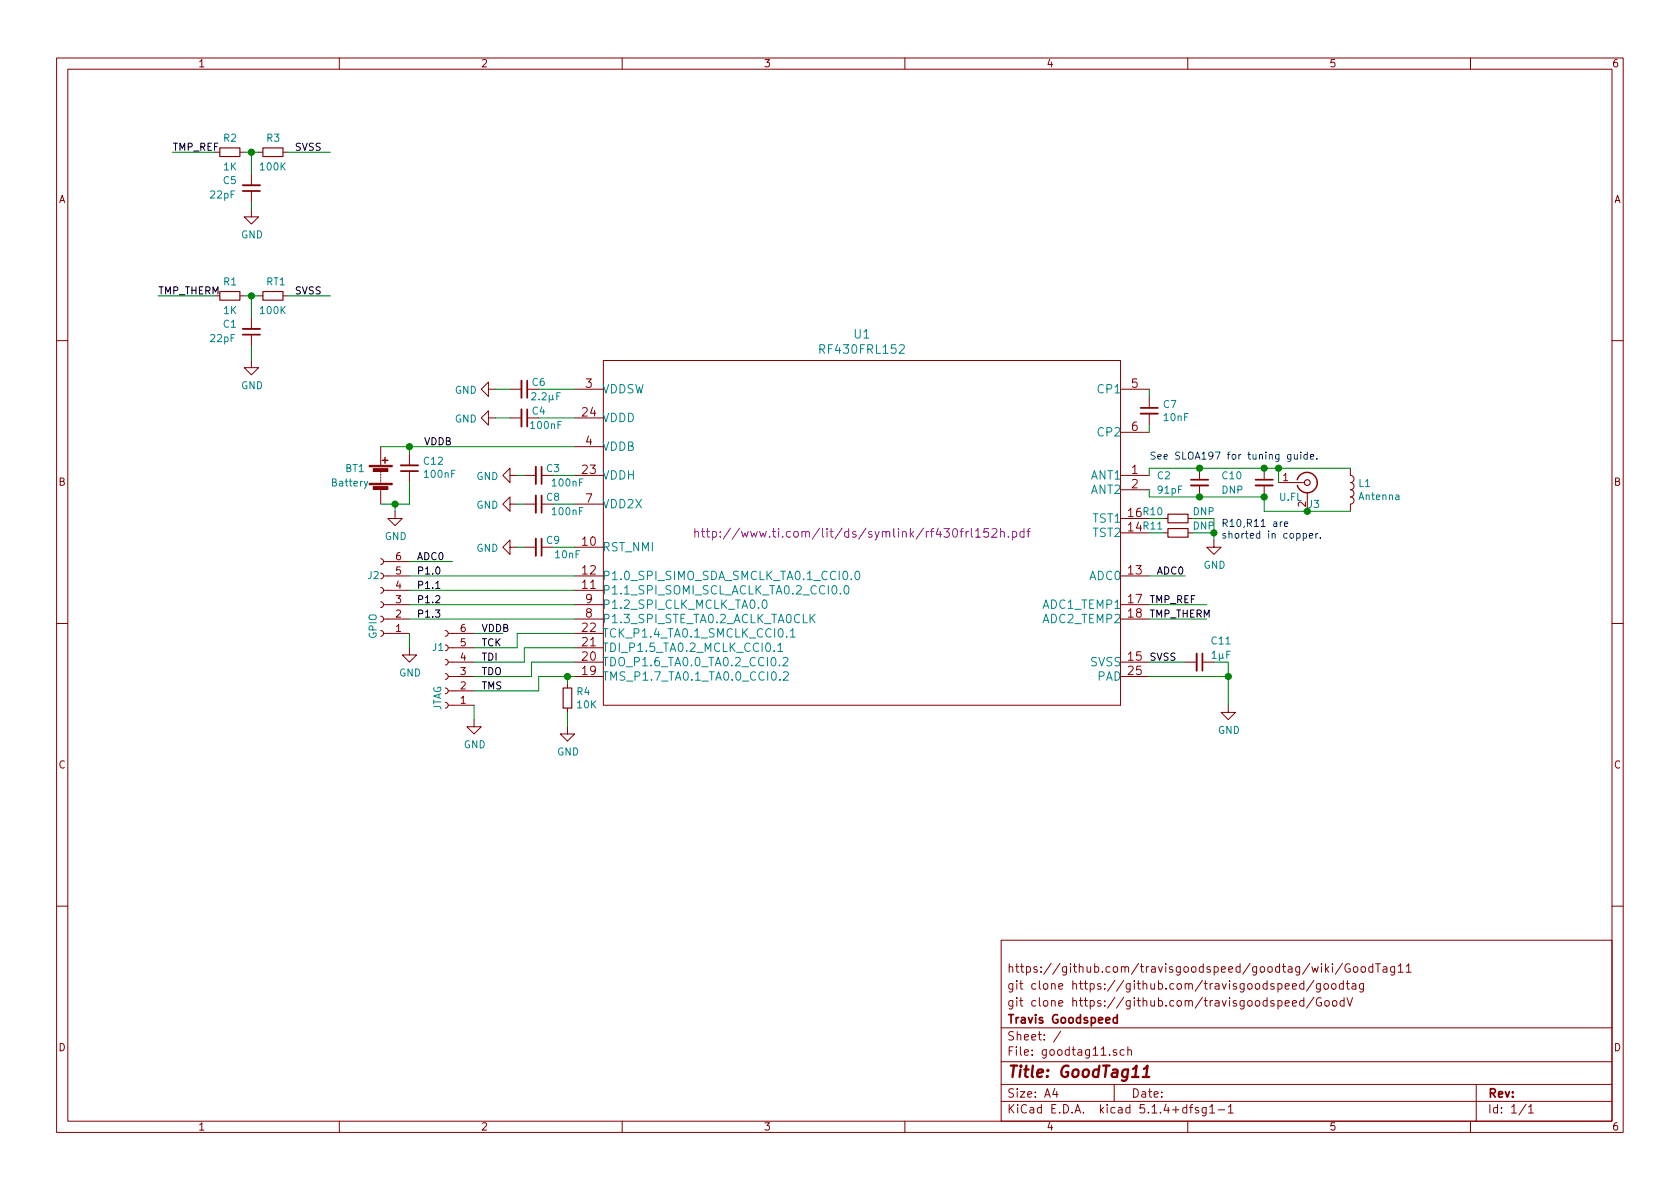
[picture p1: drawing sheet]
EESchema Schematic File Version 4
LIBS:goodtag11-cache
EELAYER 30 0
EELAYER END
$Descr A4 11693 8268
encoding utf-8
Sheet 1 1
Title "GoodTag11"
Date ""
Rev ""
Comp "Travis Goodspeed"
Comment1 "git clone https://github.com/travisgoodspeed/GoodV"
Comment2 "git clone https://github.com/travisgoodspeed/goodtag"
Comment3 "https://github.com/travisgoodspeed/goodtag/wiki/GoodTag11"
Comment4 ""
$EndDescr
$Comp
L symbols:RF430FRL152HRGE U1
U 1 1
P 6000 3700
F 0 "U1" H 6000 5086 60  0000 C CNN
F 1 "RF430FRL152" H 6000 4980 60  0000 C CNN
F 2 "footprints:RF430FRL152H" H 6000 3640 60  0001 C CNN
F 3 "http://www.ti.com/lit/ds/symlink/rf430frl152h.pdf" H 6000 3700 60  0000 C CNN
	1    6000 3700
	1    0    0    -1  
$EndComp
$Comp
L Device:C_Small C10
U 1 1
P 8800 3350
F 0 "C10" H 8500 3400 50  0000 L CNN
F 1 "DNP" H 8500 3300 50  0000 L CNN
F 2 "Capacitor_SMD:C_0402_1005Metric" H 8800 3350 50  0001 C CNN
F 3 "~" H 8800 3350 50  0001 C CNN
	1    8800 3350
	1    0    0    -1  
$EndComp
$Comp
L Device:C_Small C6
U 1 1
P 3650 2700
F 0 "C6" V 3600 2800 50  0000 C CNN
F 1 "2.2µF" V 3700 2850 50  0000 C CNN
F 2 "Capacitor_SMD:C_0402_1005Metric" H 3650 2700 50  0001 C CNN
F 3 "~" H 3650 2700 50  0001 C CNN
	1    3650 2700
	0    1    1    0   
$EndComp
$Comp
L Device:C_Small C12
U 1 1
P 2850 3250
F 0 "C12" H 2758 3204 50  0000 R CNN
F 1 "100nF" H 2758 3295 50  0000 R CNN
F 2 "Capacitor_SMD:C_0402_1005Metric" H 2850 3250 50  0001 C CNN
F 3 "~" H 2850 3250 50  0001 C CNN
	1    2850 3250
	-1   0    0    1   
$EndComp
$Comp
L power:GND #PWR0102
U 1 1
P 2750 3550
F 0 "#PWR0102" H 2750 3300 50  0001 C CNN
F 1 "GND" H 2755 3377 50  0000 C CNN
F 2 "" H 2750 3550 50  0001 C CNN
F 3 "" H 2750 3550 50  0001 C CNN
	1    2750 3550
	1    0    0    -1  
$EndComp
$Comp
L Device:C_Small C7
U 1 1
P 8000 2850
F 0 "C7" H 8092 2896 50  0000 L CNN
F 1 "10nF" H 8092 2805 50  0000 L CNN
F 2 "Capacitor_SMD:C_0402_1005Metric" H 8000 2850 50  0001 C CNN
F 3 "~" H 8000 2850 50  0001 C CNN
	1    8000 2850
	1    0    0    -1  
$EndComp
Wire Wire Line
	8000 3000 8000 2950
Wire Wire Line
	8000 2750 8000 2700
$Comp
L Device:C_Small C8
U 1 1
P 3750 3500
F 0 "C8" V 3700 3600 50  0000 C CNN
F 1 "100nF" V 3800 3700 50  0000 C CNN
F 2 "Capacitor_SMD:C_0402_1005Metric" H 3750 3500 50  0001 C CNN
F 3 "~" H 3750 3500 50  0001 C CNN
	1    3750 3500
	0    1    1    0   
$EndComp
$Comp
L Device:C_Small C9
U 1 1
P 3750 3800
F 0 "C9" V 3700 3900 50  0000 C CNN
F 1 "10nF" V 3800 4000 50  0000 C CNN
F 2 "Capacitor_SMD:C_0402_1005Metric" H 3750 3800 50  0001 C CNN
F 3 "~" H 3750 3800 50  0001 C CNN
	1    3750 3800
	0    1    1    0   
$EndComp
$Comp
L Device:C_Small C11
U 1 1
P 8350 4600
F 0 "C11" V 8200 4750 50  0000 C CNN
F 1 "1µF" V 8300 4750 50  0000 C CNN
F 2 "Capacitor_SMD:C_0402_1005Metric" H 8350 4600 50  0001 C CNN
F 3 "~" H 8350 4600 50  0001 C CNN
	1    8350 4600
	0    1    1    0   
$EndComp
Text Label 8000 4600 0    50   ~ 0
SVSS
$Comp
L power:GND #PWR0103
U 1 1
P 8550 4900
F 0 "#PWR0103" H 8550 4650 50  0001 C CNN
F 1 "GND" H 8555 4727 50  0000 C CNN
F 2 "" H 8550 4900 50  0001 C CNN
F 3 "" H 8550 4900 50  0001 C CNN
	1    8550 4900
	1    0    0    -1  
$EndComp
Wire Wire Line
	8550 4900 8550 4700
$Comp
L Device:C_Small C4
U 1 1
P 3650 2900
F 0 "C4" V 3600 3000 50  0000 C CNN
F 1 "100nF" V 3700 3050 50  0000 C CNN
F 2 "Capacitor_SMD:C_0402_1005Metric" H 3650 2900 50  0001 C CNN
F 3 "~" H 3650 2900 50  0001 C CNN
	1    3650 2900
	0    1    1    0   
$EndComp
Wire Wire Line
	4000 2900 3750 2900
$Comp
L power:GND #PWR0104
U 1 1
P 3450 2900
F 0 "#PWR0104" H 3450 2650 50  0001 C CNN
F 1 "GND" V 3455 2772 50  0000 R CNN
F 2 "" H 3450 2900 50  0001 C CNN
F 3 "" H 3450 2900 50  0001 C CNN
	1    3450 2900
	0    1    1    0   
$EndComp
$Comp
L power:GND #PWR0105
U 1 1
P 3450 2700
F 0 "#PWR0105" H 3450 2450 50  0001 C CNN
F 1 "GND" V 3455 2572 50  0000 R CNN
F 2 "" H 3450 2700 50  0001 C CNN
F 3 "" H 3450 2700 50  0001 C CNN
	1    3450 2700
	0    1    1    0   
$EndComp
Wire Wire Line
	3450 2900 3550 2900
Wire Wire Line
	3450 2700 3550 2700
Wire Wire Line
	3750 2700 4000 2700
$Comp
L Device:C_Small C3
U 1 1
P 3750 3300
F 0 "C3" V 3700 3400 50  0000 C CNN
F 1 "100nF" V 3800 3500 50  0000 C CNN
F 2 "Capacitor_SMD:C_0402_1005Metric" H 3750 3300 50  0001 C CNN
F 3 "~" H 3750 3300 50  0001 C CNN
	1    3750 3300
	0    1    1    0   
$EndComp
$Comp
L power:GND #PWR0106
U 1 1
P 3600 3300
F 0 "#PWR0106" H 3600 3050 50  0001 C CNN
F 1 "GND" V 3605 3172 50  0000 R CNN
F 2 "" H 3600 3300 50  0001 C CNN
F 3 "" H 3600 3300 50  0001 C CNN
	1    3600 3300
	0    1    1    0   
$EndComp
$Comp
L power:GND #PWR0107
U 1 1
P 3600 3500
F 0 "#PWR0107" H 3600 3250 50  0001 C CNN
F 1 "GND" V 3605 3372 50  0000 R CNN
F 2 "" H 3600 3500 50  0001 C CNN
F 3 "" H 3600 3500 50  0001 C CNN
	1    3600 3500
	0    1    1    0   
$EndComp
Wire Wire Line
	4000 3500 3850 3500
$Comp
L power:GND #PWR0108
U 1 1
P 3600 3800
F 0 "#PWR0108" H 3600 3550 50  0001 C CNN
F 1 "GND" V 3605 3672 50  0000 R CNN
F 2 "" H 3600 3800 50  0001 C CNN
F 3 "" H 3600 3800 50  0001 C CNN
	1    3600 3800
	0    1    1    0   
$EndComp
Wire Wire Line
	3650 3500 3600 3500
Wire Wire Line
	3650 3300 3600 3300
Wire Wire Line
	3850 3300 4000 3300
Wire Wire Line
	2850 3100 2850 3150
Wire Wire Line
	2850 3100 4000 3100
$Comp
L Device:Battery BT1
U 1 1
P 2650 3300
F 0 "BT1" H 2400 3350 50  0000 L CNN
F 1 "Battery" H 2300 3250 50  0000 L CNN
F 2 "" V 2650 3360 50  0001 C CNN
F 3 "~" V 2650 3360 50  0001 C CNN
	1    2650 3300
	1    0    0    -1  
$EndComp
Wire Wire Line
	2650 3100 2850 3100
Connection ~ 2850 3100
Wire Wire Line
	2850 3350 2850 3500
$Comp
L Device:L L1
U 1 1
P 9400 3400
F 0 "L1" H 9453 3446 50  0000 L CNN
F 1 "Antenna" H 9453 3355 50  0000 L CNN
F 2 "footprints:GW10ANT" H 9400 3400 50  0001 C CNN
F 3 "~" H 9400 3400 50  0001 C CNN
	1    9400 3400
	1    0    0    -1  
$EndComp
Wire Wire Line
	8900 3250 8800 3250
Wire Wire Line
	8800 3250 8350 3250
Wire Wire Line
	8000 3250 8000 3300
Connection ~ 8800 3250
Wire Wire Line
	8800 3550 8800 3450
Wire Wire Line
	8800 3450 8350 3450
Wire Wire Line
	8000 3450 8000 3400
Connection ~ 8800 3450
$Comp
L power:GND #PWR0109
U 1 1
P 8450 3750
F 0 "#PWR0109" H 8450 3500 50  0001 C CNN
F 1 "GND" H 8455 3577 50  0000 C CNN
F 2 "" H 8450 3750 50  0001 C CNN
F 3 "" H 8450 3750 50  0001 C CNN
	1    8450 3750
	1    0    0    -1  
$EndComp
Wire Wire Line
	3650 3800 3600 3800
Wire Wire Line
	3850 3800 4000 3800
Text Notes 8000 3200 0    50   ~ 0
See SLOA197 for tuning guide.
$Comp
L Device:R_Small R4
U 1 1
P 3950 4850
F 0 "R4" H 4009 4896 50  0000 L CNN
F 1 "10K" H 4009 4805 50  0000 L CNN
F 2 "Resistor_SMD:R_0402_1005Metric" H 3950 4850 50  0001 C CNN
F 3 "~" H 3950 4850 50  0001 C CNN
	1    3950 4850
	1    0    0    -1  
$EndComp
$Comp
L power:GND #PWR0110
U 1 1
P 3950 5050
F 0 "#PWR0110" H 3950 4800 50  0001 C CNN
F 1 "GND" H 3955 4877 50  0000 C CNN
F 2 "" H 3950 5050 50  0001 C CNN
F 3 "" H 3950 5050 50  0001 C CNN
	1    3950 5050
	1    0    0    -1  
$EndComp
$Comp
L Device:R_Small R10
U 1 1
P 8200 3600
F 0 "R10" V 8150 3350 50  0000 L CNN
F 1 "DNP" V 8150 3700 50  0000 L CNN
F 2 "footprints:R_0402_shorted" H 8200 3600 50  0001 C CNN
F 3 "~" H 8200 3600 50  0001 C CNN
	1    8200 3600
	0    1    1    0   
$EndComp
$Comp
L Device:R_Small R11
U 1 1
P 8200 3700
F 0 "R11" V 8150 3450 50  0000 L CNN
F 1 "DNP" V 8150 3800 50  0000 L CNN
F 2 "footprints:R_0402_shorted" H 8200 3700 50  0001 C CNN
F 3 "~" H 8200 3700 50  0001 C CNN
	1    8200 3700
	0    1    1    0   
$EndComp
Wire Wire Line
	8000 3600 8100 3600
Wire Wire Line
	8100 3700 8000 3700
Wire Wire Line
	8300 3600 8450 3600
Wire Wire Line
	8450 3600 8450 3700
Wire Wire Line
	8300 3700 8450 3700
Connection ~ 8450 3700
Wire Wire Line
	8450 3700 8450 3750
$Comp
L Connector:Conn_01x06_Female J1
U 1 1
P 3100 4700
F 0 "J1" H 3150 4500 50  0000 C CNN
F 1 "JTAG" V 3150 4850 50  0000 C CNN
F 2 "footprints:PinHeader_1x06_P2.54mm_Vertical" H 3100 4700 50  0001 C CNN
F 3 "~" H 3100 4700 50  0001 C CNN
	1    3100 4700
	-1   0    0    1   
$EndComp
$Comp
L power:GND #PWR0111
U 1 1
P 3300 5000
F 0 "#PWR0111" H 3300 4750 50  0001 C CNN
F 1 "GND" H 3305 4827 50  0000 C CNN
F 2 "" H 3300 5000 50  0001 C CNN
F 3 "" H 3300 5000 50  0001 C CNN
	1    3300 5000
	1    0    0    -1  
$EndComp
Text Label 3350 4500 0    50   ~ 0
TCK
Text Label 3350 4600 0    50   ~ 0
TDI
Text Label 3350 4700 0    50   ~ 0
TDO
Text Label 3350 4800 0    50   ~ 0
TMS
$Comp
L Connector:Conn_01x06_Female J2
U 1 1
P 2650 4200
F 0 "J2" H 2700 4000 50  0000 C CNN
F 1 "GPIO" V 2700 4350 50  0000 C CNN
F 2 "footprints:PinHeader_1x06_P2.54mm_Vertical" H 2650 4200 50  0001 C CNN
F 3 "~" H 2650 4200 50  0001 C CNN
	1    2650 4200
	-1   0    0    1   
$EndComp
Wire Wire Line
	2850 4000 4000 4000
Wire Wire Line
	4000 4100 2850 4100
Wire Wire Line
	4000 4200 2850 4200
Wire Wire Line
	4000 4300 2850 4300
$Comp
L power:GND #PWR0112
U 1 1
P 2850 4500
F 0 "#PWR0112" H 2850 4250 50  0001 C CNN
F 1 "GND" H 2855 4327 50  0000 C CNN
F 2 "" H 2850 4500 50  0001 C CNN
F 3 "" H 2850 4500 50  0001 C CNN
	1    2850 4500
	1    0    0    -1  
$EndComp
Wire Wire Line
	2850 4500 2850 4400
Wire Wire Line
	8550 4600 8450 4600
Wire Wire Line
	8250 4600 8000 4600
$Comp
L Device:C_Small C2
U 1 1
P 8350 3350
F 0 "C2" H 8050 3400 50  0000 L CNN
F 1 "91pF" H 8050 3300 50  0000 L CNN
F 2 "Capacitor_SMD:C_0402_1005Metric" H 8350 3350 50  0001 C CNN
F 3 "~" H 8350 3350 50  0001 C CNN
	1    8350 3350
	1    0    0    -1  
$EndComp
Connection ~ 8350 3250
Wire Wire Line
	8350 3250 8000 3250
Connection ~ 8350 3450
Wire Wire Line
	8350 3450 8000 3450
$Comp
L Device:R_Small R2
U 1 1
P 1600 1050
F 0 "R2" V 1500 1000 50  0000 L CNN
F 1 "1K" V 1700 1000 50  0000 L CNN
F 2 "Resistor_SMD:R_0402_1005Metric" H 1600 1050 50  0001 C CNN
F 3 "~" H 1600 1050 50  0001 C CNN
	1    1600 1050
	0    1    1    0   
$EndComp
Wire Wire Line
	8000 4300 8400 4300
Wire Wire Line
	8000 4200 8400 4200
Text Label 8000 4200 0    50   ~ 0
TMP_REF
Text Label 8000 4300 0    50   ~ 0
TMP_THERM
$Comp
L Device:C_Small C5
U 1 1
P 1750 1300
F 0 "C5" H 1900 1250 50  0000 C CNN
F 1 "22pF" H 1950 1350 50  0000 C CNN
F 2 "Capacitor_SMD:C_0402_1005Metric" H 1750 1300 50  0001 C CNN
F 3 "~" H 1750 1300 50  0001 C CNN
	1    1750 1300
	-1   0    0    1   
$EndComp
$Comp
L Device:R_Small R3
U 1 1
P 1900 1050
F 0 "R3" V 1800 1000 50  0000 L CNN
F 1 "100K" V 2000 950 50  0000 L CNN
F 2 "Resistor_SMD:R_0402_1005Metric" H 1900 1050 50  0001 C CNN
F 3 "~" H 1900 1050 50  0001 C CNN
	1    1900 1050
	0    1    1    0   
$EndComp
Wire Wire Line
	1500 1050 1200 1050
Wire Wire Line
	1700 1050 1750 1050
Wire Wire Line
	1750 1200 1750 1050
Connection ~ 1750 1050
Wire Wire Line
	1750 1050 1800 1050
$Comp
L power:GND #PWR0113
U 1 1
P 1750 1450
F 0 "#PWR0113" H 1750 1200 50  0001 C CNN
F 1 "GND" H 1755 1277 50  0000 C CNN
F 2 "" H 1750 1450 50  0001 C CNN
F 3 "" H 1750 1450 50  0001 C CNN
	1    1750 1450
	1    0    0    -1  
$EndComp
Wire Wire Line
	2000 1050 2300 1050
Text Label 2050 1050 0    50   ~ 0
SVSS
Text Label 1200 1050 0    50   ~ 0
TMP_REF
Wire Wire Line
	1750 1450 1750 1400
$Comp
L Device:R_Small R1
U 1 1
P 1600 2050
F 0 "R1" V 1500 2000 50  0000 L CNN
F 1 "1K" V 1700 2000 50  0000 L CNN
F 2 "Resistor_SMD:R_0402_1005Metric" H 1600 2050 50  0001 C CNN
F 3 "~" H 1600 2050 50  0001 C CNN
	1    1600 2050
	0    1    1    0   
$EndComp
$Comp
L Device:R_Small RT1
U 1 1
P 1900 2050
F 0 "RT1" V 1800 2000 50  0000 L CNN
F 1 "100K" V 2000 1950 50  0000 L CNN
F 2 "Resistor_SMD:R_0402_1005Metric" H 1900 2050 50  0001 C CNN
F 3 "~" H 1900 2050 50  0001 C CNN
	1    1900 2050
	0    1    1    0   
$EndComp
$Comp
L Device:C_Small C1
U 1 1
P 1750 2300
F 0 "C1" H 1900 2250 50  0000 C CNN
F 1 "22pF" H 1950 2350 50  0000 C CNN
F 2 "Capacitor_SMD:C_0402_1005Metric" H 1750 2300 50  0001 C CNN
F 3 "~" H 1750 2300 50  0001 C CNN
	1    1750 2300
	-1   0    0    1   
$EndComp
Wire Wire Line
	1700 2050 1750 2050
Wire Wire Line
	1750 2200 1750 2050
Connection ~ 1750 2050
Wire Wire Line
	1750 2050 1800 2050
Wire Wire Line
	2300 2050 2000 2050
$Comp
L power:GND #PWR0114
U 1 1
P 1750 2500
F 0 "#PWR0114" H 1750 2250 50  0001 C CNN
F 1 "GND" H 1755 2327 50  0000 C CNN
F 2 "" H 1750 2500 50  0001 C CNN
F 3 "" H 1750 2500 50  0001 C CNN
	1    1750 2500
	1    0    0    -1  
$EndComp
Wire Wire Line
	1750 2500 1750 2400
Text Label 1100 2050 0    50   ~ 0
TMP_THERM
Text Label 2050 2050 0    50   ~ 0
SVSS
Wire Wire Line
	1100 2050 1500 2050
Wire Wire Line
	2650 3500 2750 3500
Wire Wire Line
	2750 3550 2750 3500
Connection ~ 2750 3500
Wire Wire Line
	2750 3500 2850 3500
Text Label 2900 4000 0    50   ~ 0
P1.0
Text Label 2900 4100 0    50   ~ 0
P1.1
Text Label 2900 4200 0    50   ~ 0
P1.2
Text Label 2900 4300 0    50   ~ 0
P1.3
$Comp
L Connector:Conn_Coaxial J3
U 1 1
P 9100 3350
F 0 "J3" H 9100 3200 50  0000 L CNN
F 1 "U.FL" H 8900 3250 50  0000 L CNN
F 2 "Connector_Coaxial:U.FL_Molex_MCRF_73412-0110_Vertical" H 9100 3350 50  0001 C CNN
F 3 " ~" H 9100 3350 50  0001 C CNN
	1    9100 3350
	1    0    0    -1  
$EndComp
Wire Wire Line
	8900 3250 8900 3350
Wire Wire Line
	8800 3550 9100 3550
Wire Wire Line
	9400 3250 8900 3250
Connection ~ 8900 3250
Wire Wire Line
	9400 3550 9100 3550
Connection ~ 9100 3550
Wire Wire Line
	8000 4700 8550 4700
Connection ~ 8550 4700
Wire Wire Line
	8550 4700 8550 4600
Wire Wire Line
	2850 3900 3150 3900
Wire Wire Line
	8000 4000 8250 4000
Text Label 8050 4000 0    50   ~ 0
ADC0
Text Label 2900 3900 0    50   ~ 0
ADC0
Wire Wire Line
	3950 4750 3950 4700
Wire Wire Line
	3950 4700 4000 4700
Wire Wire Line
	3950 5050 3950 4950
Wire Wire Line
	3300 5000 3300 4900
Wire Wire Line
	3950 4700 3750 4700
Wire Wire Line
	3750 4700 3750 4800
Wire Wire Line
	3750 4800 3300 4800
Connection ~ 3950 4700
Wire Wire Line
	4000 4600 3700 4600
Wire Wire Line
	3700 4600 3700 4700
Wire Wire Line
	3700 4700 3300 4700
Wire Wire Line
	4000 4500 3650 4500
Wire Wire Line
	3650 4500 3650 4600
Wire Wire Line
	3650 4600 3300 4600
Wire Wire Line
	4000 4400 3600 4400
Wire Wire Line
	3600 4400 3600 4500
Wire Wire Line
	3600 4500 3300 4500
Wire Wire Line
	3500 4400 3300 4400
Text Label 3350 4400 0    50   ~ 0
VDDB
Text Label 2950 3100 0    50   ~ 0
VDDB
Text Notes 8500 3750 0    50   ~ 0
R10,R11 are\nshorted in copper.
$EndSCHEMATC
